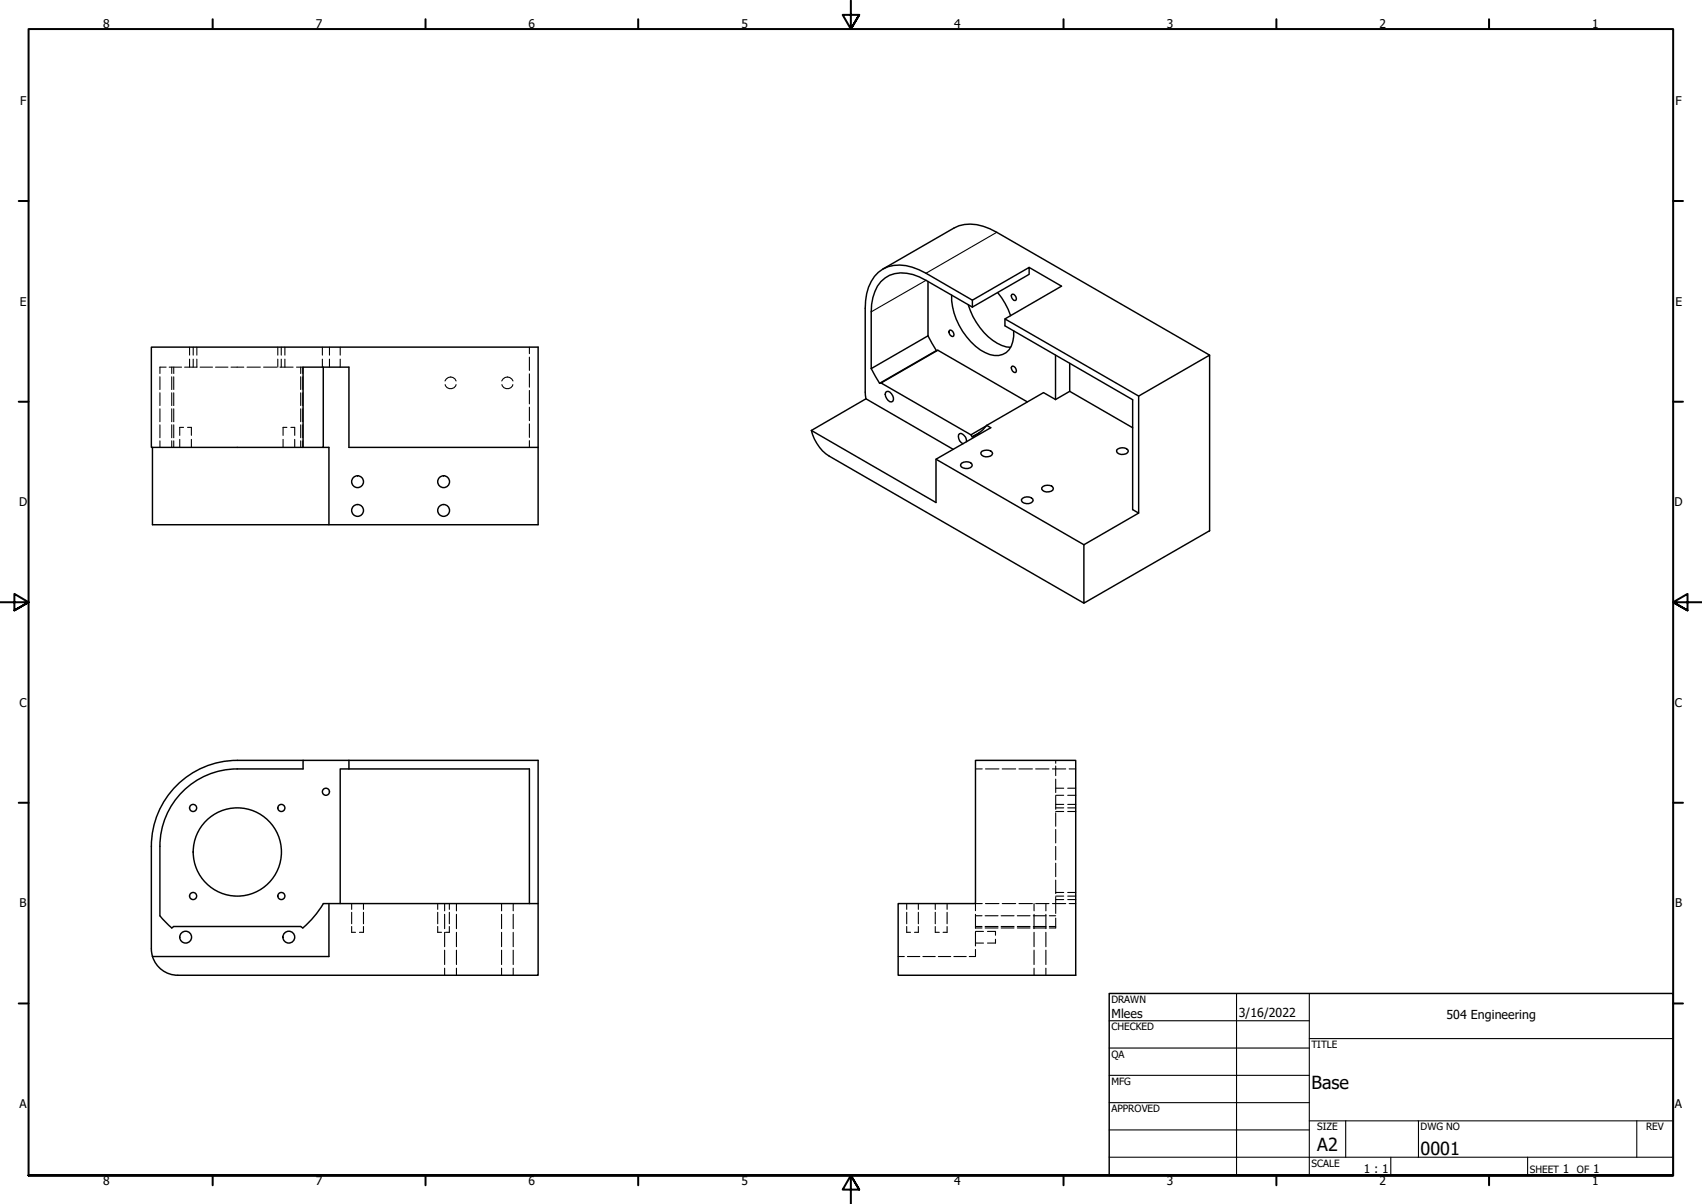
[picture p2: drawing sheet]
<svg xmlns="http://www.w3.org/2000/svg" width="594mm" height="420mm" viewBox="0 0 594 420" stroke-linecap="round" stroke-linejoin="round" font-family="sans-serif">
<!-- layer: Hidden (ANSI) -->
<g fill="none" stroke="#000" stroke-width=".38">
<path d="M55.8 131.5v4.4M55.8 137.1v4.4M58 128.1h-2.2v2.2M59.1 128.1h4.3M59.9 128.1v2.2M59.9 131.5v4.4M59.9 137.1v4.4M60.6 128.1v2.2M60.6 131.5v4.4M60.6 137.1v4.4M64.5 128.1h4.3M66.2 121.1v2.8"/>
<path d="M66.2 125.3v2.8M67.4 121.1v2.8M67.4 125.3v2.8M68.7 121.1v2.8M68.7 125.3v2.8M69.8 128.1h4.4M75.2 128.1h4.4M80.6 128.1h4.5M86.2 128.1h4.7M92 128.1h4.6M97 121.1v2.8M97 125.3v2.8"/>
<path d="M97.7 128.1h4.6M98.2 121.1v2.8M98.2 125.3v2.8M99.4 121.1v2.8M99.4 125.3v2.8M103.5 128.1h2.3M105 128.1v2.2M105 131.5v4.4M105 137.1v4.4M105.7 128.1v2.2M105.7 131.5v4.4M105.7 137.1v4.4"/>
<path d="M112.5 121.1v2.8M112.5 125.3v2.8M115 121.1v2.8M115 125.3v2.8M118.7 121.1v2.8M118.7 125.3v2.8M155.3 132.9a2.04 2.04 0 0 1 2-1.3 2.04 2.04 0 0 1 1.9 1.3M155.4 134.2a1.98 1.98 0 0 0 1.9 1.5 1.98 1.98 0 0 0 1.9-1.5M175.1 132.9a2.09 2.09 0 0 1 2-1.3 2.09 2.09 0 0 1 2 1.3M175.2 134.2a1.98 1.98 0 0 0 1.9 1.5 1.98 1.98 0 0 0 1.9-1.5M184.8 121.1v2.3M184.8 124.6v4.7"/>
<path d="M184.8 130.5v4.6M184.8 136.2v4.7M55.8 142.7v4.5M55.8 148.3v4.5M55.8 153.8v2.3M59.9 142.7v4.5M59.9 148.3v4.5M59.9 153.8v2.3M60.6 142.7v4.5M60.6 148.3v4.5M60.6 153.8v2.3M62.7 153.3v2.8"/>
<path d="M64.1 149.1h-1.4v2.8M65.5 149.1h1.3v2.8M66.8 153.3v2.8M98.8 153.3v2.8M100.1 149.1h-1.3v2.8M101.5 149.1h1.4v2.8M102.9 153.3v2.8M105 142.7v4.5M105 148.3v4.5M105 153.8v2.3M105.7 142.7v4.5M105.7 148.3v4.5"/>
<path d="M105.7 153.8v2.3M184.8 142.1v4.7M184.8 147.9v4.7M184.8 153.8v2.3M340.5 268.3h2.3M344 268.3h4.7M349.8 268.3h4.7M355.7 268.3h4.7M361.5 268.3h4.6M367.3 268.3h4.7M368.5 265.3v1.1M368.5 267.3v3.4"/>
<path d="M368.5 271.9v4.7M368.5 277.7v4.7M368.5 277.5h2.8M368.5 275.1h2.8M372.7 277.5h2.8M372.7 275.1h2.8M373.2 268.3h2.3M368.5 283.6v4.7M368.5 289.5v4.7M368.5 295.4v4.7M368.5 280.7h2.8M368.5 283.2h2.8"/>
<path d="M368.5 281.9h2.8M372.7 280.7h2.8M372.7 283.2h2.8M372.7 281.9h2.8M122.7 315.3v2.1M122.7 318.4v4M126.9 315.3v2.1M126.9 318.4v4M152.8 315.3v2.1M152.8 318.4v4M155.2 315.3v2.6M155.2 319.1v5"/>
<path d="M156.8 315.3v2.1M156.8 318.4v4M159.3 315.3v2.6M159.3 319.1v5M175.1 315.3v2.6M175.1 319.1v5M179.1 315.3v2.6M179.1 319.1v5M316.5 315.3v2.1M316.5 318.4v4M320.5 315.3v2.1M320.5 318.4v4"/>
<path d="M326.5 315.3v2.1M326.5 318.4v4M330.6 315.3v2.1M330.6 318.4v4M340.5 319.1v4.9M340.5 319.6h2.3M342.8 315.3h-2.3v2.5M343.9 319.6h4.5M344 315.3h4.7M349.4 319.6h4.5M349.8 315.3h4.7M355.1 319.6h4.4"/>
<path d="M355.7 315.3h4.7M360.7 319.6h4.4M360.9 315.3v2.6M360.9 319.1v5M361.5 315.3h4.6M365.1 315.3v2.6M365.1 319.1v5M366.3 319.6h2.2M367.3 315.3h4.7M368.5 301.2v4.7M368.5 307.1v4.7M368.5 313v5.7"/>
<path d="M368.5 311.4h2.8M368.5 313.9h2.8M368.5 312.7h2.8M372.7 311.4h2.8M372.7 313.9h2.8M372.7 312.7h2.8M373.2 315.3h2.3M122.7 323.3v2.1h1.4M126.9 323.3v2.1h-1.4M152.8 323.3v2.1h1.3M155.2 325.4v5M155.2 331.6v5"/>
<path d="M155.2 337.9v2.4M156.8 323.3v2.1h-1.3M159.3 325.4v5M159.3 331.6v5M159.3 337.9v2.4M175.1 325.4v5M175.1 331.6v5M175.1 337.9v2.4M179.1 325.4v5M179.1 331.6v5M179.1 337.9v2.4M313.5 333.8h2.2"/>
<path d="M316.5 323.3v2.1h1.3M316.7 333.8h4.4M320.5 323.3v2.1h-1.3M322.1 333.8h4.4M326.5 323.3v2.1h1.4M327.5 333.8h4.4M330.6 323.3v2.1h-1.4M332.9 333.8h4.3M340.5 325.2v4.9M340.5 331.3v2.5h-2.2M340.5 323.3h2.3M340.5 323.8h2.3"/>
<path d="M340.5 325h2.8M340.5 329.1h2.8M343.9 323.3h4.5M343.9 323.8h4.5M344.7 325h2.8v1.4M347.5 327.8v1.3h-2.8M349.4 323.3h4.5M349.4 323.8h4.5M355.1 323.3h4.4M355.1 323.8h4.4M360.7 323.3h4.4M360.7 323.8h4.4"/>
<path d="M360.9 325.4v5M360.9 331.6v5M360.9 337.9v2.4M365.1 325.4v5M365.1 331.6v5M365.1 337.9v2.4M366.3 323.3h2.2M368.5 320.4v3.4h-2.2"/>
</g>
<!-- layer: Visible (ANSI) -->
<g fill="none" stroke="#000" stroke-width=".51">
<path d="M308.2 93.9l24.7-14.3a13.9 13.9 0 0 1 12.7 .3l76.6 44M323.9 98.2v19M359.2 93.3l11.3 6.6-19.7 11.4v2.4l44.6 25.8v38.3l2 1.2M323.9 117.2l2.9 5.1M323.9 117.2l-19.8 11.4M331.3 115.4l.4-.2a1.38 1.38 0 0 1 .8 2.3 1.6 1.6 0 0 1-1.2-2.1zM332.2 103a23.4 23.4 0 0 0 11.7 20 6.1 6.1 0 0 0 9.6-3.8l.3-3.7M337.9 106.3a23 23 0 0 0 11.8 14.3l3 .6M339.4 107.2l19.8-11.5v-2.4l-19.8 11.5-16.2-9.4a15.4 15.4 0 0 0-15-1.5 13.9 13.9 0 0 0-6.1 11l-.1 31.9 .3 2.4M339.4 107.2l-16.2-9.4a14.2 14.2 0 0 0-12.7-1.7 11.8 11.8 0 0 0-6.3 10.2l-.1 22.3M339.4 104.8v2.4M348.2 102.1a26 26 0 0 1 4.5 8.1"/>
<path d="M350.8 111.3l46.6 26.9M353.1 102.8l.3-.1a1.32 1.32 0 0 1 1.2 .8 1.32 1.32 0 0 1-.3 1.4 1.6 1.6 0 0 1-1.2-2.1zM112.8 128.1v28h-60v-35h135v62h-73M302.3 139.2l-19.1 11M302.3 139.2l30.4 17.6M304.1 128.6l2.9 5.2M307.5 133.6l-.5 .2M309.1 136.9l.4-.3a2.43 2.43 0 0 1 2.1 3.5 1.46 1.46 0 0 1-2.1-1l-.4-.8zM326.8 122.3l.5-.1 31.3 18.1M326.8 122.3l-19.8 11.5M327.3 122.2l-19.8 11.4 31.4 18.1 5.3-3.1M353.1 127.9l.3-.2a1.38 1.38 0 0 1 .9 2.3 1.6 1.6 0 0 1-1.2-2.1z"/>
<path d="M368.4 139.4l-4.2-2.4-19.8 11.4M368.4 123.9v15.5M373.4 126.8v9.8l22 12.7M373.4 136.6l-5 2.8M397.4 138.2l24.8-14.3v61.3l-43.9 25.3v-20.4l19.1-11.1zM53.2 156.1v27h61.6v-27h-2M105.8 156.1v-28h16v28h66M283.2 150.2a15 15 0 0 0 6.2 9l88.9 51.3M337.4 154.2a2.86 2.86 0 0 0-2-3l-.5 .2a2.49 2.49 0 0 0 1.2 3.5M338.9 151.7l.4 .7M341.9 151l-2.6 1.4M342.8 157.5a2.53 2.53 0 0 1 3.7 .8 2.46 2.46 0 0 1-4.1 .1v-.5z"/>
<path d="M344.4 148.4l-1.4 1.7-1.8 1.3-1.9 1M344.4 148.4l1.4 .9-19.1 11v15.1l-43.5-25.2M389.8 157.1a2.57 2.57 0 0 1 4 .4 2.46 2.46 0 0 1-4 .1zM326.7 160.3l51.6 29.8M335.7 161.6a2.37 2.37 0 0 1 3.6 .7 2.36 2.36 0 0 1-4 .2zM356.6 174.3a2.76 2.76 0 0 1 3.9-.1l.1 .5a2.42 2.42 0 0 1-4 0zM364 169.8a2.37 2.37 0 0 1 3.7 .7 2.46 2.46 0 0 1-4.1 .2zM105.8 265.3v3h-23a27 27 0 0 0-27 27M121.8 268.3h-3.1v47M121.8 268.3h63v47M121.8 265.3v3M340.5 265.3h35v75h-62v-25h27z"/>
<path d="M52.8 295.3a30 30 0 0 1 30-30h105v75h-125.7a9.2 9.2 0 0 1-8.9-6.5M52.8 295.3v35.8l.4 2.7M55.8 295.3v24.3M112.8 315.3h75M112.9 315.4l-3 4.1-4.2 4.3-.7-.5h-44.4l-.7 .5-4.1-4.2M114.8 315.3v18.5h-61.6"/>
<circle cx="124.8" cy="168.1" r="2.06"/>
<circle cx="124.8" cy="178.1" r="2.06"/>
<circle cx="154.8" cy="178.1" r="2.06"/>
<circle cx="154.8" cy="168.1" r="2.06"/>
<circle cx="113.8" cy="276.3" r="1.24"/>
<circle cx="67.4" cy="282" r="1.24"/>
<circle cx="82.8" cy="297.3" r="15.4"/>
<circle cx="98.2" cy="282" r="1.24"/>
<circle cx="67.4" cy="312.7" r="1.24"/>
<circle cx="98.2" cy="312.7" r="1.24"/>
<circle cx="64.8" cy="327" r="2.06"/>
<circle cx="100.8" cy="327" r="2.06"/>
</g>
<!-- layer: Visible Narrow (ANSI) -->
<path d="M323.2 97.8l-19.1 11M347.9 81.1l-24.7 14.3" fill="none" stroke="#000" stroke-width=".38"/>
<!-- layer: Border (ANSI) -->
<g fill="none" stroke="#000" stroke-width=".7">
<path d="M74.2 6.7v3.4M148.5 6.7v3.4M222.8 6.7v3.4M297 .2v9.9l-2.9-4.9h5.8l-2.9 4.9 2.9-4.9M371.2 6.7v3.4M445.5 6.7v3.4M519.7 6.7v3.4M6.5 70.1h3.5M584 70.1h3.4M6.5 140.2h3.5M584 140.2h3.4M0 210.2h10l-5-3v5.8l5-2.8-5 2.8"/>
<path d="M594 210.2h-10l5-3v5.8l-5-2.8 5 2.8M6.5 280.1h3.5M584 280.1h3.4M6.5 350.2h3.5M584 350.2h3.4M10 410.2v-400.1h574v400.1h-574h574M74.2 410.2v3.4M148.5 410.2v3.4M222.8 410.2v3.4M299.9 415.1l-2.9-4.9 2.9 4.9h-5.8l2.9-4.9v10M371.2 410.2v3.4M445.5 410.2v3.4"/>
<path d="M519.7 410.2v3.4"/>
</g>
<!-- layer: Title (ANSI) -->
<g fill="none" stroke="#000" stroke-width=".38">
<path d="M387.2 356.2h69.8M431.6 346.7v63.5M457 346.7v63.5M387.2 365.7h69.8M387.2 375.3h69.8M457 362.4h127M387.2 384.8h69.8M387.2 394.3h69.8M457 391.1h127M469.7 391.1v12.7M495.1 391.1v12.7M571.3 391.1v12.7"/>
<path d="M387.2 403.8h196.8M485.5 403.8v6.4M533.2 403.8v6.4"/>
</g>
<path d="M387.2 346.7h196.8v63.5h-196.8z" fill="none" stroke="#000" stroke-width=".51"/>
<g font-size="6.3">
<text x="457.8" y="380.1">Base</text>
<text x="459.7" y="401.7">A2</text>
<text x="495.9" y="402.9">0001</text>
</g>
<g font-size="4.3">
<text x="387.9" y="355.4">Mlees</text>
<text x="432.4" y="354.8">3/16/2022</text>
<text x="504.9" y="355.7">504 Engineering</text>
</g>
<g font-size="4.2">
<text x="36" y="9.8">8</text>
<text x="110.2" y="9.8">7</text>
<text x="184.5" y="9.8">6</text>
<text x="258.8" y="9.8">5</text>
<text x="333" y="9.8">4</text>
<text x="407.2" y="9.8">3</text>
<text x="481.5" y="9.8">2</text>
<text x="555.8" y="9.8">1</text>
<text x="7" y="36.7">F</text>
<text x="584.8" y="36.7">F</text>
<text x="6.9" y="106.7">E</text>
<text x="584.8" y="106.7">E</text>
<text x="6.7" y="176.7">D</text>
<text x="584.5" y="176.7">D</text>
<text x="6.8" y="246.7">C</text>
<text x="584.6" y="246.7">C</text>
<text x="6.9" y="316.7">B</text>
<text x="584.7" y="316.7">B</text>
<text x="6.8" y="386.7">A</text>
<text x="584.6" y="386.7">A</text>
<text x="36" y="413.6">8</text>
<text x="110.2" y="413.6">7</text>
<text x="184.5" y="413.6">6</text>
<text x="258.8" y="413.6">5</text>
<text x="333" y="413.6">4</text>
<text x="407.2" y="413.6">3</text>
<text x="476" y="409.4">1 : 1</text>
<text x="481.5" y="413.6">2</text>
<text x="545.5" y="409.4">1</text>
<text x="555.8" y="413.6">1</text>
<text x="556.1" y="409.4">1</text>
</g>
<g font-size="3.5">
<text x="387.9" y="350">DRAWN</text>
<text x="387.9" y="359.5">CHECKED</text>
<text x="457.8" y="365.7">TITLE</text>
<text x="387.9" y="369">QA</text>
<text x="387.9" y="378.6">MFG</text>
<text x="387.9" y="388.1">APPROVED</text>
<text x="459.7" y="394.4">SIZE</text>
<text x="495.9" y="394.4">DWG NO</text>
<text x="574.5" y="394.4">REV</text>
<text x="457.8" y="407.1">SCALE</text>
<text x="534" y="409.4">SHEET</text>
<text x="550.4" y="409.4">OF</text>
</g>
</svg>
